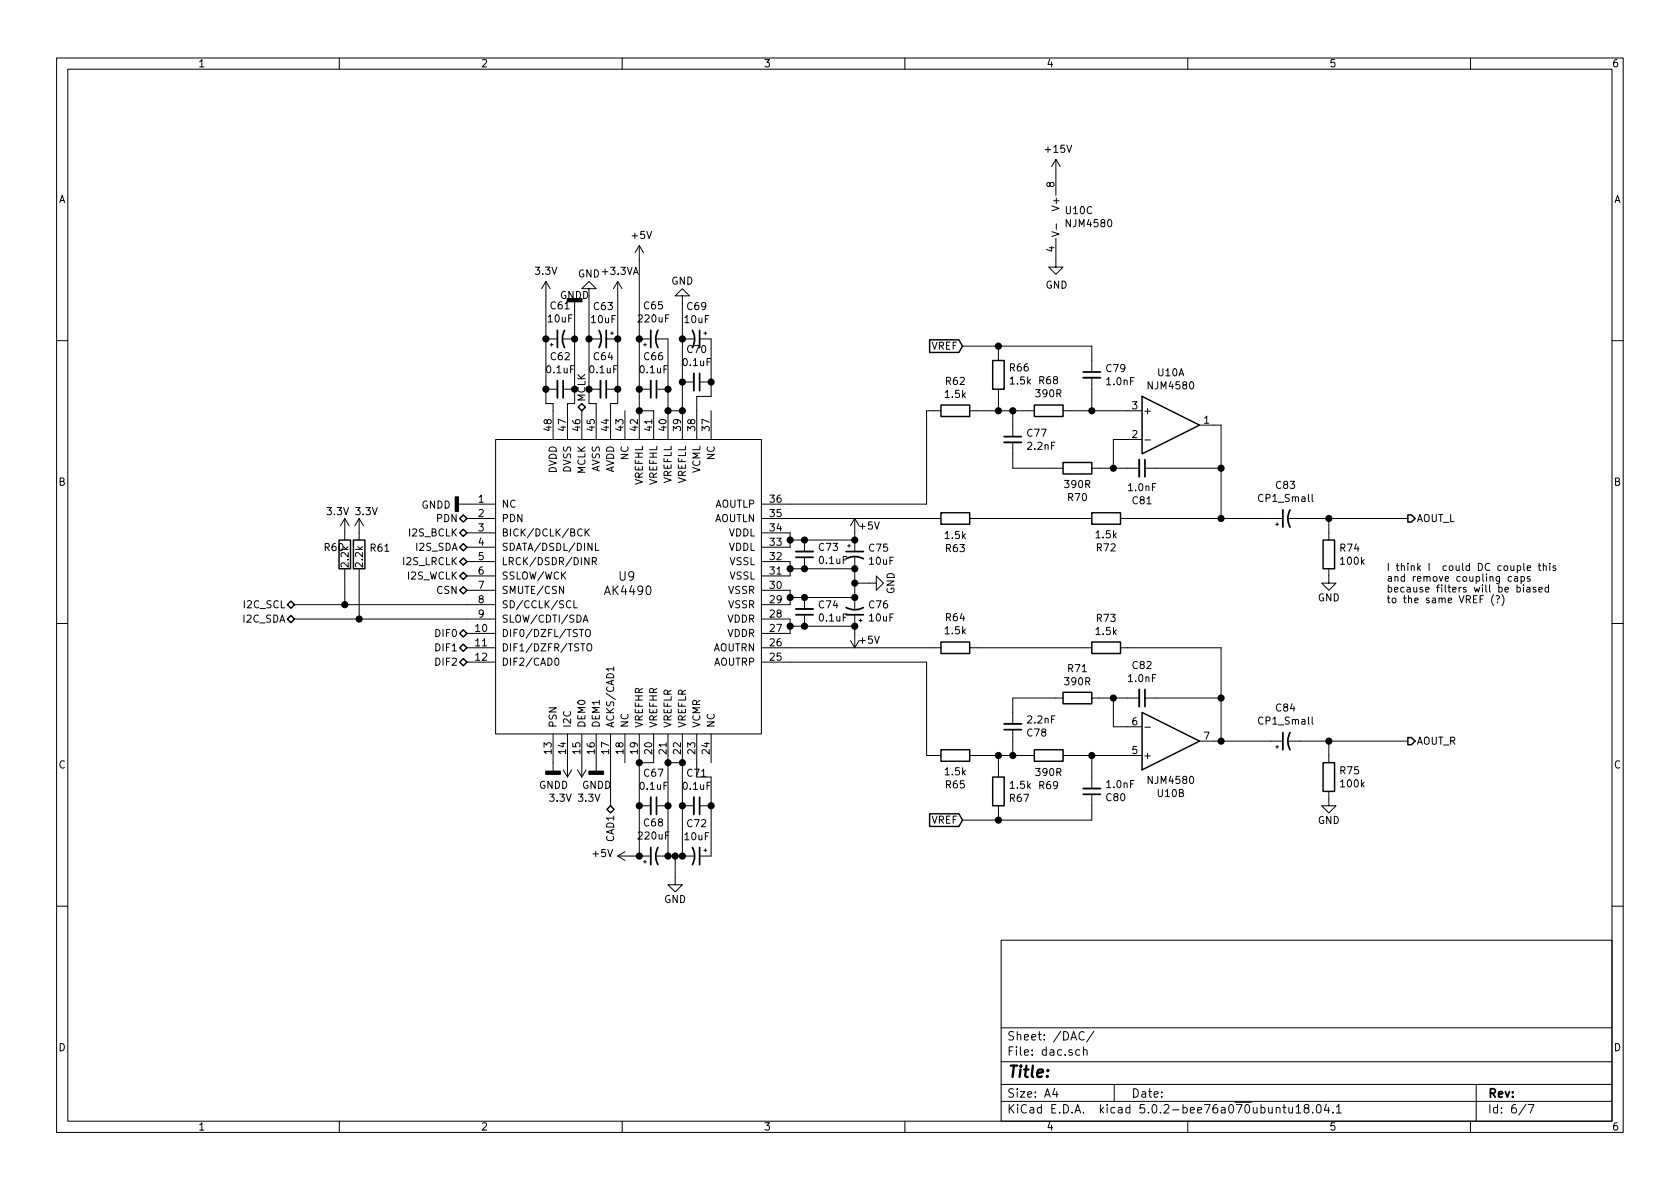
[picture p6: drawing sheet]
EESchema Schematic File Version 4
LIBS:synth-wavetable-cache
EELAYER 26 0
EELAYER END
$Descr A4 11693 8268
encoding utf-8
Sheet 6 7
Title ""
Date ""
Rev ""
Comp ""
Comment1 ""
Comment2 ""
Comment3 ""
Comment4 ""
$EndDescr
$Comp
L dac:AK4490 U9
U 1 1
P 4350 4050
F 0 "U9" V 4300 4000 60  0000 L CNN
F 1 "AK4490" V 4400 3900 60  0000 L CNN
F 2 "SparkFun-DigitalIC:LQFP-48" H 4400 3800 60  0001 C CNN
F 3 "" H 4400 3800 60  0000 C CNN
	1    4350 4050
	0    1    1    0   
$EndComp
$Comp
L Device:C_Small C62
U 1 1
P 3900 2700
F 0 "C62" V 3671 2700 50  0000 C CNN
F 1 "0.1uF" V 3762 2700 50  0000 C CNN
F 2 "SparkFun-Passives:0805" H 3900 2700 50  0001 C CNN
F 3 "~" H 3900 2700 50  0001 C CNN
	1    3900 2700
	0    1    1    0   
$EndComp
$Comp
L Device:CP1_Small C61
U 1 1
P 3900 2350
F 0 "C61" V 4128 2350 50  0000 C CNN
F 1 "10uF" V 4037 2350 50  0000 C CNN
F 2 "Capacitor_SMD:CP_Elec_6.3x5.4" H 3900 2350 50  0001 C CNN
F 3 "~" H 3900 2350 50  0001 C CNN
	1    3900 2350
	0    -1   -1   0   
$EndComp
$Comp
L Device:C_Small C64
U 1 1
P 4200 2700
F 0 "C64" V 3971 2700 50  0000 C CNN
F 1 "0.1uF" V 4062 2700 50  0000 C CNN
F 2 "SparkFun-Passives:0805" H 4200 2700 50  0001 C CNN
F 3 "~" H 4200 2700 50  0001 C CNN
	1    4200 2700
	0    1    1    0   
$EndComp
$Comp
L Device:CP1_Small C63
U 1 1
P 4200 2350
F 0 "C63" V 3972 2350 50  0000 C CNN
F 1 "10uF" V 4063 2350 50  0000 C CNN
F 2 "Capacitor_SMD:CP_Elec_6.3x5.4" H 4200 2350 50  0001 C CNN
F 3 "~" H 4200 2350 50  0001 C CNN
	1    4200 2350
	0    1    1    0   
$EndComp
$Comp
L Device:C_Small C66
U 1 1
P 4550 2700
F 0 "C66" V 4321 2700 50  0000 C CNN
F 1 "0.1uF" V 4412 2700 50  0000 C CNN
F 2 "SparkFun-Passives:0805" H 4550 2700 50  0001 C CNN
F 3 "~" H 4550 2700 50  0001 C CNN
	1    4550 2700
	0    1    1    0   
$EndComp
$Comp
L Device:C_Small C70
U 1 1
P 4850 2650
F 0 "C70" V 4621 2650 50  0000 C CNN
F 1 "0.1uF" V 4712 2650 50  0000 C CNN
F 2 "SparkFun-Passives:0805" H 4850 2650 50  0001 C CNN
F 3 "~" H 4850 2650 50  0001 C CNN
	1    4850 2650
	0    1    1    0   
$EndComp
$Comp
L Device:CP1_Small C65
U 1 1
P 4550 2350
F 0 "C65" V 4778 2350 50  0000 C CNN
F 1 "220uF" V 4687 2350 50  0000 C CNN
F 2 "Capacitor_SMD:CP_Elec_6.3x5.4" H 4550 2350 50  0001 C CNN
F 3 "~" H 4550 2350 50  0001 C CNN
	1    4550 2350
	0    -1   -1   0   
$EndComp
$Comp
L Device:CP1_Small C69
U 1 1
P 4850 2350
F 0 "C69" V 4622 2350 50  0000 C CNN
F 1 "10uF" V 4713 2350 50  0000 C CNN
F 2 "Capacitor_SMD:CP_Elec_6.3x5.4" H 4850 2350 50  0001 C CNN
F 3 "~" H 4850 2350 50  0001 C CNN
	1    4850 2350
	0    1    1    0   
$EndComp
Wire Wire Line
	3850 2850 3850 2800
Wire Wire Line
	3850 2800 3800 2800
Wire Wire Line
	3800 2800 3800 2700
Wire Wire Line
	3950 2850 3950 2800
Wire Wire Line
	3950 2800 4000 2800
Wire Wire Line
	4000 2800 4000 2700
Wire Wire Line
	3800 2700 3800 2350
Connection ~ 3800 2700
Wire Wire Line
	4000 2700 4000 2350
Connection ~ 4000 2700
Wire Wire Line
	3800 2050 3800 2350
Connection ~ 3800 2350
Wire Wire Line
	4150 2850 4150 2800
Wire Wire Line
	4150 2800 4100 2800
Wire Wire Line
	4100 2800 4100 2700
Wire Wire Line
	4250 2850 4250 2800
Wire Wire Line
	4250 2800 4300 2800
Wire Wire Line
	4300 2800 4300 2700
Wire Wire Line
	4300 2700 4300 2350
Connection ~ 4300 2700
Wire Wire Line
	4100 2700 4100 2350
Connection ~ 4100 2700
Wire Wire Line
	4450 2850 4450 2700
Wire Wire Line
	4450 2700 4450 2350
Connection ~ 4450 2700
Wire Wire Line
	4450 2850 4550 2850
Connection ~ 4450 2850
Wire Wire Line
	4650 2850 4750 2850
Wire Wire Line
	4650 2850 4650 2700
Connection ~ 4650 2850
Wire Wire Line
	4650 2700 4650 2350
Connection ~ 4650 2700
Connection ~ 4750 2850
Wire Wire Line
	4750 2650 4750 2350
Connection ~ 4750 2650
Wire Wire Line
	4750 2650 4750 2850
Wire Wire Line
	4850 2850 4850 2750
Wire Wire Line
	4850 2750 4950 2750
Wire Wire Line
	4950 2750 4950 2650
Wire Wire Line
	4950 2650 4950 2350
Connection ~ 4950 2650
$Comp
L power:GNDD #PWR0104
U 1 1
P 3250 3500
F 0 "#PWR0104" H 3250 3250 50  0001 C CNN
F 1 "GNDD" V 3254 3390 50  0000 R CNN
F 2 "" H 3250 3500 50  0001 C CNN
F 3 "" H 3250 3500 50  0001 C CNN
	1    3250 3500
	0    1    1    0   
$EndComp
$Comp
L power:GNDD #PWR0105
U 1 1
P 3850 5300
F 0 "#PWR0105" H 3850 5050 50  0001 C CNN
F 1 "GNDD" H 3854 5145 50  0000 C CNN
F 2 "" H 3850 5300 50  0001 C CNN
F 3 "" H 3850 5300 50  0001 C CNN
	1    3850 5300
	1    0    0    -1  
$EndComp
$Comp
L power:GNDD #PWR0108
U 1 1
P 4150 5300
F 0 "#PWR0108" H 4150 5050 50  0001 C CNN
F 1 "GNDD" H 4154 5145 50  0000 C CNN
F 2 "" H 4150 5300 50  0001 C CNN
F 3 "" H 4150 5300 50  0001 C CNN
	1    4150 5300
	1    0    0    -1  
$EndComp
$Comp
L Device:C_Small C67
U 1 1
P 4550 5600
F 0 "C67" V 4321 5600 50  0000 C CNN
F 1 "0.1uF" V 4412 5600 50  0000 C CNN
F 2 "SparkFun-Passives:0805" H 4550 5600 50  0001 C CNN
F 3 "~" H 4550 5600 50  0001 C CNN
	1    4550 5600
	0    1    1    0   
$EndComp
$Comp
L Device:CP1_Small C68
U 1 1
P 4550 5950
F 0 "C68" V 4778 5950 50  0000 C CNN
F 1 "220uF" V 4687 5950 50  0000 C CNN
F 2 "Capacitor_SMD:CP_Elec_6.3x5.4" H 4550 5950 50  0001 C CNN
F 3 "~" H 4550 5950 50  0001 C CNN
	1    4550 5950
	0    -1   -1   0   
$EndComp
Wire Wire Line
	4550 5300 4450 5300
Wire Wire Line
	4650 5300 4750 5300
Wire Wire Line
	4450 5600 4450 5300
Connection ~ 4450 5300
Wire Wire Line
	4650 5600 4650 5300
Connection ~ 4650 5300
Wire Wire Line
	4450 5950 4450 5600
Connection ~ 4450 5600
Wire Wire Line
	4650 5950 4650 5600
Connection ~ 4650 5600
$Comp
L Device:C_Small C71
U 1 1
P 4850 5600
F 0 "C71" V 4621 5600 50  0000 C CNN
F 1 "0.1uF" V 4712 5600 50  0000 C CNN
F 2 "SparkFun-Passives:0805" H 4850 5600 50  0001 C CNN
F 3 "~" H 4850 5600 50  0001 C CNN
	1    4850 5600
	0    1    1    0   
$EndComp
$Comp
L Device:CP1_Small C72
U 1 1
P 4850 5950
F 0 "C72" V 4622 5950 50  0000 C CNN
F 1 "10uF" V 4713 5950 50  0000 C CNN
F 2 "Capacitor_SMD:CP_Elec_6.3x5.4" H 4850 5950 50  0001 C CNN
F 3 "~" H 4850 5950 50  0001 C CNN
	1    4850 5950
	0    1    1    0   
$EndComp
Wire Wire Line
	4750 5950 4750 5600
Wire Wire Line
	4750 5600 4750 5300
Connection ~ 4750 5600
Connection ~ 4750 5300
Wire Wire Line
	4850 5300 4850 5400
Wire Wire Line
	4850 5400 4950 5400
Wire Wire Line
	4950 5400 4950 5600
Wire Wire Line
	4950 5600 4950 5950
Connection ~ 4950 5600
$Comp
L Device:C_Small C73
U 1 1
P 5600 3850
F 0 "C73" H 5508 3804 50  0000 R CNN
F 1 "0.1uF" H 5508 3895 50  0000 R CNN
F 2 "SparkFun-Passives:0805" H 5600 3850 50  0001 C CNN
F 3 "~" H 5600 3850 50  0001 C CNN
	1    5600 3850
	-1   0    0    1   
$EndComp
Wire Wire Line
	5500 3700 5500 3750
Wire Wire Line
	5500 3900 5500 3950
Wire Wire Line
	5500 4100 5500 4150
Wire Wire Line
	5500 4300 5500 4350
Wire Wire Line
	5600 3750 5500 3750
Connection ~ 5500 3750
Wire Wire Line
	5500 3750 5500 3800
Wire Wire Line
	5600 3950 5500 3950
Connection ~ 5500 3950
Wire Wire Line
	5500 3950 5500 4000
$Comp
L Device:C_Small C74
U 1 1
P 5600 4250
F 0 "C74" H 5508 4204 50  0000 R CNN
F 1 "0.1uF" H 5508 4295 50  0000 R CNN
F 2 "SparkFun-Passives:0805" H 5600 4250 50  0001 C CNN
F 3 "~" H 5600 4250 50  0001 C CNN
	1    5600 4250
	-1   0    0    1   
$EndComp
Wire Wire Line
	5600 4150 5500 4150
Connection ~ 5500 4150
Wire Wire Line
	5500 4150 5500 4200
Wire Wire Line
	5600 4350 5500 4350
Connection ~ 5500 4350
Wire Wire Line
	5500 4350 5500 4400
$Comp
L Device:CP1_Small C75
U 1 1
P 5950 3850
F 0 "C75" H 6041 3896 50  0000 L CNN
F 1 "10uF" H 6041 3805 50  0000 L CNN
F 2 "Capacitor_SMD:CP_Elec_6.3x5.4" H 5950 3850 50  0001 C CNN
F 3 "~" H 5950 3850 50  0001 C CNN
	1    5950 3850
	1    0    0    -1  
$EndComp
Wire Wire Line
	5600 3750 5950 3750
Connection ~ 5600 3750
Wire Wire Line
	5600 3950 5950 3950
Connection ~ 5600 3950
$Comp
L Device:CP1_Small C76
U 1 1
P 5950 4250
F 0 "C76" H 5859 4204 50  0000 R CNN
F 1 "10uF" H 5859 4295 50  0000 R CNN
F 2 "Capacitor_SMD:CP_Elec_6.3x5.4" H 5950 4250 50  0001 C CNN
F 3 "~" H 5950 4250 50  0001 C CNN
	1    5950 4250
	-1   0    0    1   
$EndComp
Wire Wire Line
	5950 4150 5600 4150
Connection ~ 5600 4150
Wire Wire Line
	5600 4350 5950 4350
Connection ~ 5600 4350
$Comp
L power:+3.3VA #PWR0109
U 1 1
P 4300 2050
F 0 "#PWR0109" H 4300 1900 50  0001 C CNN
F 1 "+3.3VA" H 4315 2223 50  0000 C CNN
F 2 "" H 4300 2050 50  0001 C CNN
F 3 "" H 4300 2050 50  0001 C CNN
	1    4300 2050
	1    0    0    -1  
$EndComp
Wire Wire Line
	4300 2050 4300 2350
Connection ~ 4300 2350
$Comp
L power:+5V #PWR0111
U 1 1
P 4450 1800
F 0 "#PWR0111" H 4450 1650 50  0001 C CNN
F 1 "+5V" H 4465 1973 50  0000 C CNN
F 2 "" H 4450 1800 50  0001 C CNN
F 3 "" H 4450 1800 50  0001 C CNN
	1    4450 1800
	1    0    0    -1  
$EndComp
Wire Wire Line
	4450 1800 4450 2350
Connection ~ 4450 2350
$Comp
L power:+5V #PWR0114
U 1 1
P 5950 3700
F 0 "#PWR0114" H 5950 3550 50  0001 C CNN
F 1 "+5V" H 6050 3750 50  0000 C CNN
F 2 "" H 5950 3700 50  0001 C CNN
F 3 "" H 5950 3700 50  0001 C CNN
	1    5950 3700
	1    0    0    -1  
$EndComp
Wire Wire Line
	5950 3700 5950 3750
Connection ~ 5950 3750
$Comp
L power:+5V #PWR0115
U 1 1
P 5950 4400
F 0 "#PWR0115" H 5950 4250 50  0001 C CNN
F 1 "+5V" H 5850 4450 50  0000 C CNN
F 2 "" H 5950 4400 50  0001 C CNN
F 3 "" H 5950 4400 50  0001 C CNN
	1    5950 4400
	-1   0    0    1   
$EndComp
Connection ~ 5950 4350
Wire Wire Line
	5950 4350 5950 4400
$Comp
L power:+5V #PWR0110
U 1 1
P 4400 5950
F 0 "#PWR0110" H 4400 5800 50  0001 C CNN
F 1 "+5V" V 4415 6078 50  0000 L CNN
F 2 "" H 4400 5950 50  0001 C CNN
F 3 "" H 4400 5950 50  0001 C CNN
	1    4400 5950
	0    -1   -1   0   
$EndComp
Wire Wire Line
	4400 5950 4450 5950
Connection ~ 4450 5950
$Comp
L SparkFun-Aesthetics:3.3V #SUPPLY020
U 1 1
P 3800 2050
F 0 "#SUPPLY020" H 3800 2050 50  0001 L BNN
F 1 "3.3V" H 3800 2224 50  0000 C CNN
F 2 "" H 3800 2050 50  0001 C CNN
F 3 "" H 3800 2050 50  0001 C CNN
	1    3800 2050
	1    0    0    -1  
$EndComp
$Comp
L SparkFun-Aesthetics:3.3V #SUPPLY021
U 1 1
P 3950 5300
F 0 "#SUPPLY021" H 3950 5300 50  0001 L BNN
F 1 "3.3V" H 4000 5550 50  0000 C CNN
F 2 "" H 3950 5300 50  0001 C CNN
F 3 "" H 3950 5300 50  0001 C CNN
	1    3950 5300
	-1   0    0    1   
$EndComp
$Comp
L SparkFun-Aesthetics:3.3V #SUPPLY022
U 1 1
P 4050 5300
F 0 "#SUPPLY022" H 4050 5300 50  0001 L BNN
F 1 "3.3V" H 4000 5550 50  0000 C CNN
F 2 "" H 4050 5300 50  0001 C CNN
F 3 "" H 4050 5300 50  0001 C CNN
	1    4050 5300
	-1   0    0    1   
$EndComp
Text HLabel 4050 2850 1    50   BiDi ~ 0
MCLK
Text HLabel 3250 3600 0    50   BiDi ~ 0
PDN
Text HLabel 3250 3700 0    50   BiDi ~ 0
I2S_BCLK
Text HLabel 3250 3800 0    50   BiDi ~ 0
I2S_SDA
Text HLabel 3250 3900 0    50   BiDi ~ 0
I2S_LRCLK
Text HLabel 3250 4000 0    50   BiDi ~ 0
I2S_WCLK
Text HLabel 3250 4100 0    50   BiDi ~ 0
CSN
Text HLabel 2050 4200 0    50   BiDi ~ 0
I2C_SCL
Text HLabel 2050 4300 0    50   BiDi ~ 0
I2C_SDA
Text HLabel 3250 4400 0    50   BiDi ~ 0
DIF0
Text HLabel 3250 4500 0    50   BiDi ~ 0
DIF1
Text HLabel 3250 4600 0    50   BiDi ~ 0
DIF2
Text HLabel 4250 5600 3    50   BiDi ~ 0
CAD1
Wire Wire Line
	4250 5600 4250 5300
$Comp
L Device:R R60
U 1 1
P 2400 3850
F 0 "R60" H 2250 3900 50  0000 L CNN
F 1 "2.2k" V 2400 3750 50  0000 L CNN
F 2 "SparkFun-Passives:0805" V 2330 3850 50  0001 C CNN
F 3 "~" H 2400 3850 50  0001 C CNN
	1    2400 3850
	1    0    0    -1  
$EndComp
$Comp
L Device:R R61
U 1 1
P 2500 3850
F 0 "R61" H 2570 3896 50  0000 L CNN
F 1 "2.2k" V 2500 3750 50  0000 L CNN
F 2 "SparkFun-Passives:0805" V 2430 3850 50  0001 C CNN
F 3 "~" H 2500 3850 50  0001 C CNN
	1    2500 3850
	1    0    0    -1  
$EndComp
$Comp
L SparkFun-Aesthetics:3.3V #SUPPLY019
U 1 1
P 2500 3700
F 0 "#SUPPLY019" H 2500 3700 50  0001 L BNN
F 1 "3.3V" H 2550 3850 50  0000 C CNN
F 2 "" H 2500 3700 50  0001 C CNN
F 3 "" H 2500 3700 50  0001 C CNN
	1    2500 3700
	1    0    0    -1  
$EndComp
$Comp
L SparkFun-Aesthetics:3.3V #SUPPLY018
U 1 1
P 2400 3700
F 0 "#SUPPLY018" H 2400 3700 50  0001 L BNN
F 1 "3.3V" H 2350 3850 50  0000 C CNN
F 2 "" H 2400 3700 50  0001 C CNN
F 3 "" H 2400 3700 50  0001 C CNN
	1    2400 3700
	1    0    0    -1  
$EndComp
Wire Wire Line
	2050 4200 2400 4200
Wire Wire Line
	2050 4300 2500 4300
Wire Wire Line
	2400 4000 2400 4200
Connection ~ 2400 4200
Wire Wire Line
	2400 4200 3250 4200
Wire Wire Line
	2500 4000 2500 4300
Connection ~ 2500 4300
Wire Wire Line
	2500 4300 3250 4300
$Comp
L Amplifier_Operational:NJM4580 U10
U 1 1
P 8150 2950
F 0 "U10" H 8150 3317 50  0000 C CNN
F 1 "NJM4580" H 8150 3226 50  0000 C CNN
F 2 "SparkFun-DigitalIC:SO08" H 8150 2950 50  0001 C CNN
F 3 "http://www.njr.com/semicon/PDF/NJM4580_E.pdf" H 8150 2950 50  0001 C CNN
	1    8150 2950
	1    0    0    -1  
$EndComp
$Comp
L Amplifier_Operational:NJM4580 U10
U 3 1
P 7450 1500
F 0 "U10" H 7408 1546 50  0000 L CNN
F 1 "NJM4580" H 7408 1455 50  0000 L CNN
F 2 "SparkFun-DigitalIC:SO08" H 7450 1500 50  0001 C CNN
F 3 "http://www.njr.com/semicon/PDF/NJM4580_E.pdf" H 7450 1500 50  0001 C CNN
	3    7450 1500
	1    0    0    -1  
$EndComp
$Comp
L power:GND #PWR0118
U 1 1
P 7350 1800
F 0 "#PWR0118" H 7350 1550 50  0001 C CNN
F 1 "GND" H 7355 1627 50  0000 C CNN
F 2 "" H 7350 1800 50  0001 C CNN
F 3 "" H 7350 1800 50  0001 C CNN
	1    7350 1800
	1    0    0    -1  
$EndComp
$Comp
L power:+15V #PWR0117
U 1 1
P 7350 1200
F 0 "#PWR0117" H 7350 1050 50  0001 C CNN
F 1 "+15V" H 7365 1373 50  0000 C CNN
F 2 "" H 7350 1200 50  0001 C CNN
F 3 "" H 7350 1200 50  0001 C CNN
	1    7350 1200
	1    0    0    -1  
$EndComp
$Comp
L power:GND #PWR0107
U 1 1
P 4100 2050
F 0 "#PWR0107" H 4100 1800 50  0001 C CNN
F 1 "GND" H 4100 1900 50  0000 C CNN
F 2 "" H 4100 2050 50  0001 C CNN
F 3 "" H 4100 2050 50  0001 C CNN
	1    4100 2050
	-1   0    0    1   
$EndComp
Wire Wire Line
	4100 2050 4100 2350
Connection ~ 4100 2350
$Comp
L power:GNDD #PWR0106
U 1 1
P 4000 2150
F 0 "#PWR0106" H 4000 1900 50  0001 C CNN
F 1 "GNDD" H 4000 2050 50  0000 C CNN
F 2 "" H 4000 2150 50  0001 C CNN
F 3 "" H 4000 2150 50  0001 C CNN
	1    4000 2150
	-1   0    0    1   
$EndComp
Wire Wire Line
	4000 2150 4000 2350
Connection ~ 4000 2350
$Comp
L power:GND #PWR0113
U 1 1
P 4750 2100
F 0 "#PWR0113" H 4750 1850 50  0001 C CNN
F 1 "GND" H 4750 1950 50  0000 C CNN
F 2 "" H 4750 2100 50  0001 C CNN
F 3 "" H 4750 2100 50  0001 C CNN
	1    4750 2100
	-1   0    0    1   
$EndComp
Wire Wire Line
	4750 2100 4750 2350
Connection ~ 4750 2350
$Comp
L power:GND #PWR0116
U 1 1
P 6050 4050
F 0 "#PWR0116" H 6050 3800 50  0001 C CNN
F 1 "GND" H 6050 3900 50  0000 C CNN
F 2 "" H 6050 4050 50  0001 C CNN
F 3 "" H 6050 4050 50  0001 C CNN
	1    6050 4050
	0    -1   -1   0   
$EndComp
Wire Wire Line
	6050 4050 5950 4050
Wire Wire Line
	5950 4050 5950 3950
Connection ~ 5950 3950
Wire Wire Line
	5950 4050 5950 4150
Connection ~ 5950 4050
Connection ~ 5950 4150
$Comp
L power:GND #PWR0112
U 1 1
P 4700 6100
F 0 "#PWR0112" H 4700 5850 50  0001 C CNN
F 1 "GND" H 4700 5950 50  0000 C CNN
F 2 "" H 4700 6100 50  0001 C CNN
F 3 "" H 4700 6100 50  0001 C CNN
	1    4700 6100
	1    0    0    -1  
$EndComp
Wire Wire Line
	4700 6100 4700 5950
Wire Wire Line
	4700 5950 4750 5950
Connection ~ 4750 5950
Wire Wire Line
	4700 5950 4650 5950
Connection ~ 4700 5950
Connection ~ 4650 5950
Text GLabel 6700 2400 0    50   Input ~ 0
VREF
$Comp
L Device:R R62
U 1 1
P 6650 2850
F 0 "R62" V 6443 2850 50  0000 C CNN
F 1 "1.5k" V 6534 2850 50  0000 C CNN
F 2 "SparkFun-Passives:0805" V 6580 2850 50  0001 C CNN
F 3 "~" H 6650 2850 50  0001 C CNN
	1    6650 2850
	0    1    1    0   
$EndComp
$Comp
L Device:R R66
U 1 1
P 6950 2600
F 0 "R66" H 6880 2554 50  0000 R CNN
F 1 "1.5k" H 6880 2645 50  0000 R CNN
F 2 "SparkFun-Passives:0805" V 6880 2600 50  0001 C CNN
F 3 "~" H 6950 2600 50  0001 C CNN
	1    6950 2600
	-1   0    0    1   
$EndComp
$Comp
L Device:R R68
U 1 1
P 7300 2850
F 0 "R68" V 7507 2850 50  0000 C CNN
F 1 "390R" V 7416 2850 50  0000 C CNN
F 2 "SparkFun-Passives:0805" V 7230 2850 50  0001 C CNN
F 3 "~" H 7300 2850 50  0001 C CNN
	1    7300 2850
	0    -1   -1   0   
$EndComp
$Comp
L Device:C_Small C79
U 1 1
P 7600 2600
F 0 "C79" H 7692 2646 50  0000 L CNN
F 1 "1.0nF" H 7692 2555 50  0000 L CNN
F 2 "SparkFun-Passives:0805" H 7600 2600 50  0001 C CNN
F 3 "~" H 7600 2600 50  0001 C CNN
	1    7600 2600
	1    0    0    -1  
$EndComp
$Comp
L Device:C_Small C77
U 1 1
P 7050 3050
F 0 "C77" H 7142 3096 50  0000 L CNN
F 1 "2.2nF" H 7142 3005 50  0000 L CNN
F 2 "SparkFun-Passives:0805" H 7050 3050 50  0001 C CNN
F 3 "~" H 7050 3050 50  0001 C CNN
	1    7050 3050
	1    0    0    -1  
$EndComp
$Comp
L Device:R R63
U 1 1
P 6650 3600
F 0 "R63" V 6857 3600 50  0000 C CNN
F 1 "1.5k" V 6766 3600 50  0000 C CNN
F 2 "SparkFun-Passives:0805" V 6580 3600 50  0001 C CNN
F 3 "~" H 6650 3600 50  0001 C CNN
	1    6650 3600
	0    1    1    0   
$EndComp
$Comp
L Device:R R70
U 1 1
P 7500 3250
F 0 "R70" V 7293 3250 50  0000 C CNN
F 1 "390R" V 7384 3250 50  0000 C CNN
F 2 "SparkFun-Passives:0805" V 7430 3250 50  0001 C CNN
F 3 "~" H 7500 3250 50  0001 C CNN
	1    7500 3250
	0    1    -1   0   
$EndComp
$Comp
L Device:C_Small C81
U 1 1
P 7950 3250
F 0 "C81" V 7721 3250 50  0000 C CNN
F 1 "1.0nF" V 7812 3250 50  0000 C CNN
F 2 "SparkFun-Passives:0805" H 7950 3250 50  0001 C CNN
F 3 "~" H 7950 3250 50  0001 C CNN
	1    7950 3250
	0    1    -1   0   
$EndComp
$Comp
L Device:R R72
U 1 1
P 7700 3600
F 0 "R72" V 7493 3600 50  0000 C CNN
F 1 "1.5k" V 7584 3600 50  0000 C CNN
F 2 "SparkFun-Passives:0805" V 7630 3600 50  0001 C CNN
F 3 "~" H 7700 3600 50  0001 C CNN
	1    7700 3600
	0    1    -1   0   
$EndComp
Wire Wire Line
	6800 2850 6950 2850
Wire Wire Line
	6950 2750 6950 2850
Connection ~ 6950 2850
Wire Wire Line
	6950 2850 7050 2850
Wire Wire Line
	7050 2950 7050 2850
Connection ~ 7050 2850
Wire Wire Line
	7050 2850 7150 2850
Wire Wire Line
	7050 3150 7050 3250
Wire Wire Line
	7050 3250 7350 3250
Wire Wire Line
	7450 2850 7600 2850
Wire Wire Line
	7600 2700 7600 2850
Connection ~ 7600 2850
Wire Wire Line
	7600 2850 7850 2850
Wire Wire Line
	7650 3250 7750 3250
Wire Wire Line
	7850 3050 7750 3050
Wire Wire Line
	7750 3050 7750 3250
Connection ~ 7750 3250
Wire Wire Line
	7750 3250 7850 3250
Wire Wire Line
	8450 2950 8500 2950
Wire Wire Line
	7850 3600 8500 3600
Wire Wire Line
	7550 3600 6800 3600
Wire Wire Line
	6700 2400 6950 2400
Wire Wire Line
	7600 2400 7600 2500
Wire Wire Line
	6950 2450 6950 2400
Connection ~ 6950 2400
Wire Wire Line
	6950 2400 7600 2400
Wire Wire Line
	5500 3500 6450 3500
Wire Wire Line
	5500 3600 6500 3600
$Comp
L Amplifier_Operational:NJM4580 U10
U 2 1
P 8150 5150
F 0 "U10" H 8150 5517 50  0000 C CNN
F 1 "NJM4580" H 8150 5426 50  0000 C CNN
F 2 "SparkFun-DigitalIC:SO08" H 8150 5150 50  0001 C CNN
F 3 "http://www.njr.com/semicon/PDF/NJM4580_E.pdf" H 8150 5150 50  0001 C CNN
	2    8150 5150
	1    0    0    1   
$EndComp
Text GLabel 6700 5700 0    50   Input ~ 0
VREF
$Comp
L Device:R R65
U 1 1
P 6650 5250
F 0 "R65" V 6443 5250 50  0000 C CNN
F 1 "1.5k" V 6534 5250 50  0000 C CNN
F 2 "SparkFun-Passives:0805" V 6580 5250 50  0001 C CNN
F 3 "~" H 6650 5250 50  0001 C CNN
	1    6650 5250
	0    1    -1   0   
$EndComp
$Comp
L Device:R R67
U 1 1
P 6950 5500
F 0 "R67" H 6880 5454 50  0000 R CNN
F 1 "1.5k" H 6880 5545 50  0000 R CNN
F 2 "SparkFun-Passives:0805" V 6880 5500 50  0001 C CNN
F 3 "~" H 6950 5500 50  0001 C CNN
	1    6950 5500
	-1   0    0    -1  
$EndComp
$Comp
L Device:R R69
U 1 1
P 7300 5250
F 0 "R69" V 7507 5250 50  0000 C CNN
F 1 "390R" V 7416 5250 50  0000 C CNN
F 2 "SparkFun-Passives:0805" V 7230 5250 50  0001 C CNN
F 3 "~" H 7300 5250 50  0001 C CNN
	1    7300 5250
	0    -1   1    0   
$EndComp
$Comp
L Device:C_Small C80
U 1 1
P 7600 5500
F 0 "C80" H 7692 5546 50  0000 L CNN
F 1 "1.0nF" H 7692 5455 50  0000 L CNN
F 2 "SparkFun-Passives:0805" H 7600 5500 50  0001 C CNN
F 3 "~" H 7600 5500 50  0001 C CNN
	1    7600 5500
	1    0    0    1   
$EndComp
$Comp
L Device:C_Small C78
U 1 1
P 7050 5050
F 0 "C78" H 7142 5096 50  0000 L CNN
F 1 "2.2nF" H 7142 5005 50  0000 L CNN
F 2 "SparkFun-Passives:0805" H 7050 5050 50  0001 C CNN
F 3 "~" H 7050 5050 50  0001 C CNN
	1    7050 5050
	1    0    0    1   
$EndComp
$Comp
L Device:R R64
U 1 1
P 6650 4500
F 0 "R64" V 6857 4500 50  0000 C CNN
F 1 "1.5k" V 6766 4500 50  0000 C CNN
F 2 "SparkFun-Passives:0805" V 6580 4500 50  0001 C CNN
F 3 "~" H 6650 4500 50  0001 C CNN
	1    6650 4500
	0    1    -1   0   
$EndComp
$Comp
L Device:R R71
U 1 1
P 7500 4850
F 0 "R71" V 7293 4850 50  0000 C CNN
F 1 "390R" V 7384 4850 50  0000 C CNN
F 2 "SparkFun-Passives:0805" V 7430 4850 50  0001 C CNN
F 3 "~" H 7500 4850 50  0001 C CNN
	1    7500 4850
	0    1    1    0   
$EndComp
$Comp
L Device:C_Small C82
U 1 1
P 7950 4850
F 0 "C82" V 7721 4850 50  0000 C CNN
F 1 "1.0nF" V 7812 4850 50  0000 C CNN
F 2 "SparkFun-Passives:0805" H 7950 4850 50  0001 C CNN
F 3 "~" H 7950 4850 50  0001 C CNN
	1    7950 4850
	0    1    1    0   
$EndComp
$Comp
L Device:R R73
U 1 1
P 7700 4500
F 0 "R73" V 7493 4500 50  0000 C CNN
F 1 "1.5k" V 7584 4500 50  0000 C CNN
F 2 "SparkFun-Passives:0805" V 7630 4500 50  0001 C CNN
F 3 "~" H 7700 4500 50  0001 C CNN
	1    7700 4500
	0    1    1    0   
$EndComp
Wire Wire Line
	6800 5250 6950 5250
Wire Wire Line
	6950 5350 6950 5250
Connection ~ 6950 5250
Wire Wire Line
	6950 5250 7050 5250
Wire Wire Line
	7050 5150 7050 5250
Connection ~ 7050 5250
Wire Wire Line
	7050 5250 7150 5250
Wire Wire Line
	7050 4950 7050 4850
Wire Wire Line
	7050 4850 7350 4850
Wire Wire Line
	7450 5250 7600 5250
Wire Wire Line
	7600 5400 7600 5250
Connection ~ 7600 5250
Wire Wire Line
	7600 5250 7850 5250
Wire Wire Line
	7650 4850 7750 4850
Wire Wire Line
	7850 5050 7750 5050
Wire Wire Line
	7750 5050 7750 4850
Connection ~ 7750 4850
Wire Wire Line
	7750 4850 7850 4850
Wire Wire Line
	8450 5150 8500 5150
Wire Wire Line
	8500 5150 8500 4850
Wire Wire Line
	8500 4850 8050 4850
Wire Wire Line
	7850 4500 8500 4500
Wire Wire Line
	8500 4500 8500 4850
Connection ~ 8500 4850
Wire Wire Line
	7550 4500 6800 4500
Wire Wire Line
	6700 5700 6950 5700
Wire Wire Line
	7600 5700 7600 5600
Wire Wire Line
	6950 5650 6950 5700
Connection ~ 6950 5700
Wire Wire Line
	6950 5700 7600 5700
Wire Wire Line
	5500 4500 6500 4500
Wire Wire Line
	5500 4600 6450 4600
Wire Wire Line
	6450 4600 6450 5250
Wire Wire Line
	6450 5250 6500 5250
Wire Wire Line
	6500 2850 6450 2850
Wire Wire Line
	6450 2850 6450 3500
$Comp
L Device:CP1_Small C83
U 1 1
P 8950 3600
F 0 "C83" V 9178 3600 50  0000 C CNN
F 1 "CP1_Small" V 9087 3600 50  0000 C CNN
F 2 "Capacitor_SMD:CP_Elec_6.3x5.4" H 8950 3600 50  0001 C CNN
F 3 "~" H 8950 3600 50  0001 C CNN
	1    8950 3600
	0    -1   -1   0   
$EndComp
$Comp
L Device:CP1_Small C84
U 1 1
P 8950 5150
F 0 "C84" V 9178 5150 50  0000 C CNN
F 1 "CP1_Small" V 9087 5150 50  0000 C CNN
F 2 "Capacitor_SMD:CP_Elec_6.3x5.4" H 8950 5150 50  0001 C CNN
F 3 "~" H 8950 5150 50  0001 C CNN
	1    8950 5150
	0    -1   -1   0   
$EndComp
Wire Wire Line
	8850 3600 8500 3600
Connection ~ 8500 3600
Wire Wire Line
	8850 5150 8500 5150
Connection ~ 8500 5150
$Comp
L Device:R R74
U 1 1
P 9250 3850
F 0 "R74" H 9320 3896 50  0000 L CNN
F 1 "100k" H 9320 3805 50  0000 L CNN
F 2 "SparkFun-Passives:0805" V 9180 3850 50  0001 C CNN
F 3 "~" H 9250 3850 50  0001 C CNN
	1    9250 3850
	1    0    0    -1  
$EndComp
$Comp
L Device:R R75
U 1 1
P 9250 5400
F 0 "R75" H 9320 5446 50  0000 L CNN
F 1 "100k" H 9320 5355 50  0000 L CNN
F 2 "SparkFun-Passives:0805" V 9180 5400 50  0001 C CNN
F 3 "~" H 9250 5400 50  0001 C CNN
	1    9250 5400
	1    0    0    -1  
$EndComp
Wire Wire Line
	9050 5150 9250 5150
Wire Wire Line
	9250 5150 9250 5250
Wire Wire Line
	9050 3600 9250 3600
Wire Wire Line
	9250 3600 9250 3700
$Comp
L power:GND #PWR0120
U 1 1
P 9250 5550
F 0 "#PWR0120" H 9250 5300 50  0001 C CNN
F 1 "GND" H 9250 5400 50  0000 C CNN
F 2 "" H 9250 5550 50  0001 C CNN
F 3 "" H 9250 5550 50  0001 C CNN
	1    9250 5550
	1    0    0    -1  
$EndComp
$Comp
L power:GND #PWR0119
U 1 1
P 9250 4000
F 0 "#PWR0119" H 9250 3750 50  0001 C CNN
F 1 "GND" H 9250 3850 50  0000 C CNN
F 2 "" H 9250 4000 50  0001 C CNN
F 3 "" H 9250 4000 50  0001 C CNN
	1    9250 4000
	1    0    0    -1  
$EndComp
Text HLabel 9800 3600 2    50   Output ~ 0
AOUT_L
Text HLabel 9800 5150 2    50   Output ~ 0
AOUT_R
Wire Wire Line
	9800 3600 9250 3600
Connection ~ 9250 3600
Wire Wire Line
	9800 5150 9250 5150
Connection ~ 9250 5150
Text Notes 9650 4200 0    50   ~ 0
I think I  could DC couple this\nand remove coupling caps\nbecause filters will be biased\nto the same VREF (?)
Wire Wire Line
	8500 3600 8500 3250
Wire Wire Line
	8500 2950 8500 3250
Connection ~ 8500 3250
Wire Wire Line
	8500 3250 8050 3250
$EndSCHEMATC
